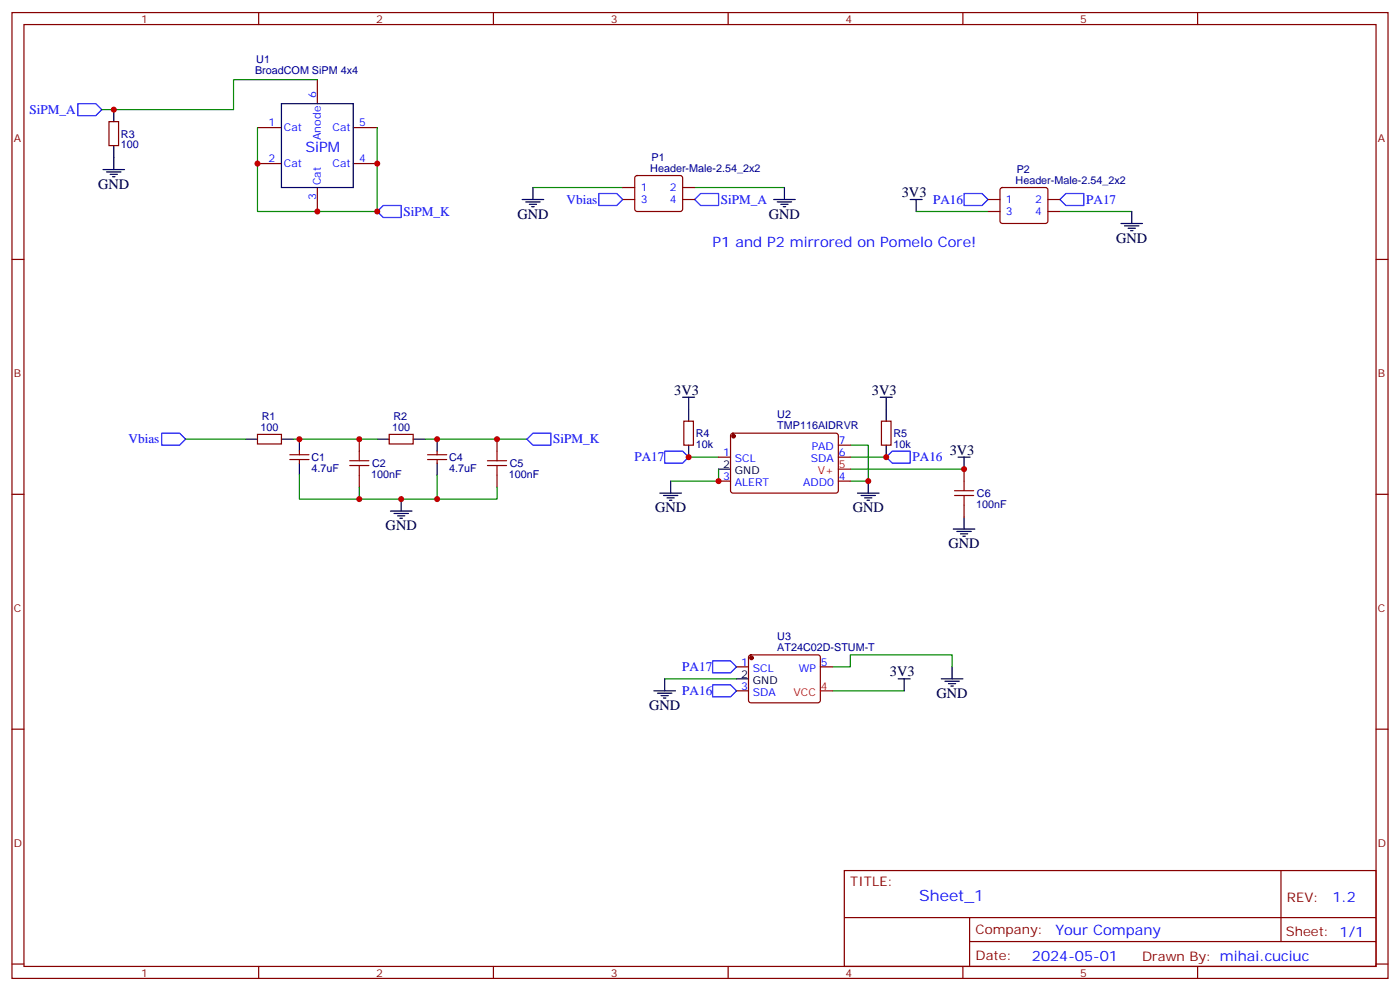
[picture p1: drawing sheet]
<svg xmlns="http://www.w3.org/2000/svg" width="412mm" height="292mm" viewBox="0 0 412 292" stroke-linecap="round" stroke-linejoin="round" font-family="sans-serif">
<g fill="none" stroke="#870000" stroke-width=".35">
<path d="M3.5 3.7h405.4v284.3h-405.4zM7.1 7.2h398.2v277.3h-398.2zM76.2 3.7v3.5M145.3 3.7v3.5M214.5 3.7v3.5M283.6 3.7v3.5M352.8 3.7v3.5M32.1 35.8h2.8v7.1h-2.8zM75.8 37.6h7.1M93.5 23.5v7M104.1 37.6h7M75.8 48.2h7.1"/>
<path d="M93.5 55.2v7.1M104.1 48.2h7M183.4 58.7h3.6M183.4 55.2h3.6M187.2 51.9l.5-.2h12.7l.5 .2 .2 .5-.1 9.4-.6 .5-13-.1-.4-.6v-9.2zM201.1 58.7h3.5M201.1 55.2h3.5M291 58.7h3.6M294.8 55.4l.5-.2h12.7l.5 .2 .2 .5-.1 9.5-.6 .4-13-.1-.4-.6v-9.2zM308.7 58.7h3.5M3.5 76.4h3.6M291 62.3h3.6"/>
<path d="M308.7 62.3h3.5M405.3 76.4h3.6M75.8 127.9h7.1v2.8h-7.1zM85.4 135.3h5.6M85.4 133.9h5.6M88.2 132.8v1.1M88.2 135.3v1M105.8 129.3v3.5M105.8 139.9v3.5M114.7 127.9h7v2.8h-7zM125.9 135.3h5.7M125.9 133.9h5.7"/>
<path d="M128.8 132.8v1.1M128.8 135.3v1M146.4 129.3v3.5M146.4 139.9v3.5M201.4 124h2.9v7.1h-2.9zM211.7 134.6h3.5M215.4 127.7l.5-.2 30.6 .1 .4 .6v16.5l-.7 .5-30.6-.1-.4-.6v-16.3zM246.9 131.1h3.6M246.9 134.6h3.6M259.6 124h2.9v7.1h-2.9zM284 138.1v3.5M3.5 145.5h3.6"/>
<path d="M211.7 141.6h3.5M246.9 141.6h3.6M284 148.7v3.5M405.3 145.5h3.6M217 196.3h3.5M220.7 193l.5-.2h20l.5 .7-.1 13-.7 .4-20-.1-.4-.6v-12.7zM241.7 196.3h3.5M3.5 214.7h3.6M217 203.4h3.5M405.3 214.7h3.6M248.7 256.3h156.6v28.2h-156.6zM377.3 256.3v20.9"/>
<path d="M248.7 270.1h156.5M285.6 277.2h119.6M285.6 270.1v14.2M3.5 283.8h3.6M76.2 284.5v3.5M145.3 284.5v3.5M214.5 284.5v3.5M283.6 284.5v3.5M352.8 284.5v3.5M405.3 283.8h3.6"/>
</g>
<path d="M22.9 30.5h5.3l1.8 1.8-1.8 1.7h-5.3zM176.4 57h5.3l1.7 1.7-1.7 1.8h-5.3zM204.6 58.7l1.8-1.7h5.3v3.5h-5.3zM284 57h5.3l1.7 1.7-1.7 1.8h-5.3zM312.2 58.7l1.8-1.7h5.3v3.5h-5.3zM111.1 62.3l1.8-1.8h5.3v3.5h-5.3zM47.6 127.5h5.3l1.8 1.8-1.8 1.8h-5.3zM155.2 129.3l1.8-1.8h5.3v3.6h-5.3zM195.8 132.8h5.3l1.7 1.8-1.7 1.7h-5.3zM262.8 132.8h5.3v3.5h-5.3l-1.7-1.7zM209.9 194.6h5.3l1.8 1.7-1.8 1.8h-5.3zM209.9 201.6h5.3l1.8 1.8-1.8 1.7h-5.3z" fill="none" stroke="#00f" stroke-width=".35"/>
<g fill="none" stroke="#000" stroke-width=".35">
<path d="M33.5 32.3v3.5M82.9 30.5h21.2v24.7h-21.2zM30.3 49.9h6.4M31.4 50.6h4.2M32.5 51.3h2.1M33.2 52h.7M33.5 42.9v7M153.8 58.7h6.4M154.9 59.4h4.2M157 55.2v3.5M227.9 58.7h6.3M229 59.4h4.2"/>
<path d="M231.1 55.2v3.5M268.1 58.7h3.5M269.9 58.7v3.6M155.9 60.1h2.1M156.6 60.9h.7M230 60.1h2.1M230.7 60.9h.7M330.2 65.8h6.3M331.3 66.5h4.2M332.3 67.2h2.1M333 67.9h.7M333.4 62.3v3.5"/>
<path d="M201.1 116.9h3.5M202.8 116.9v7.1M259.3 116.9h3.5M261.1 116.9v7.1M72.3 129.3h3.5M82.9 129.3h3.5M88.2 129.3v3.5M88.2 136.3v3.6M111.1 129.3h3.6M121.7 129.3h3.5M128.8 129.3v3.5M128.8 136.3v3.6"/>
<path d="M202.8 131.1v3.5M211.7 138.1h3.5M261.1 131.1v3.5M282.2 134.6h3.6M284 134.6v3.5M115 150.5h6.4M116.1 151.2h4.2M117.1 151.9h2.1M117.8 152.6h.7M118.2 146.9v3.6M194.4 145.2h6.3M195.4 145.9h4.3"/>
<path d="M196.5 146.6h2.1M197.2 147.3h.7M197.6 141.6v3.6M252.6 145.2h6.3M253.6 145.9h4.3M254.7 146.6h2.1M255.4 147.3h.7M255.8 141.6v3.6M280.8 155.8h6.4M281.9 156.5h4.2M282.9 157.2h2.1M283.6 157.9h.7"/>
<path d="M284 152.2v3.6M195.8 199.8v3.6M217 199.8h3.5M264.6 199.8h3.5M266.3 199.8v3.6M277.3 199.8h6.3M280.5 196.3v3.5M192.6 203.4h6.4M193.7 204.1h4.2M194.7 204.8h2.1M195.4 205.5h.7M278.3 200.6h4.3"/>
<path d="M279.4 201.3h2.1M280.1 202h.7"/>
</g>
<g fill="none" stroke="#008700" stroke-width=".35">
<path d="M75.8 37.6v24.7h35.3v-24.7M93.5 23.5h-24.7v8.8h-38.8M157 55.2h26.4M204.6 55.2h26.5M269.9 62.3h21.1M312.2 62.3h21.2M54.7 129.3h17.6M86.4 129.3h24.7M88.2 139.9v7h58.2v-3.5M125.2 129.3h30M128.8 139.9v7M202.8 134.6h8.9"/>
<path d="M211.7 138.1v3.5h-14.1M250.5 131.1h5.3v10.5h-5.3M250.5 138.1h33.5M250.5 134.6h10.6M105.8 143.4v3.5M195.8 199.8h21.2M245.2 196.3h5.3v-3.5h30v3.5M245.2 203.4h21.1"/>
</g>
<path d="M103 137.1h5.7M103 135.6h5.7M105.8 132.8v2.8M105.8 137.1v2.8M143.6 137.1h5.6M143.6 135.6h5.6M146.4 132.8v2.8M146.4 137.1v2.8M281.2 145.9h5.6M281.2 144.5h5.6M284 141.6v2.9M284 145.9v2.8" fill="none" stroke="#a10000" stroke-width=".35"/>
<g fill="#870000" stroke="#870000" stroke-width=".35">
<circle cx="221.4" cy="193.7" r=".53"/>
<circle cx="216.1" cy="128.4" r=".53"/>
</g>
<path d="M246.9 138.1h3.6M241.7 203.4h3.5" fill="none" stroke="#f00" stroke-width=".35"/>
<g fill="#c00">
<circle cx="75.8" cy="48.2" r=".88"/>
<circle cx="93.5" cy="62.3" r=".88"/>
<circle cx="111.1" cy="48.2" r=".88"/>
<circle cx="111.1" cy="62.3" r=".88"/>
<circle cx="33.5" cy="32.3" r=".88"/>
<circle cx="261.1" cy="134.6" r=".88"/>
<circle cx="202.8" cy="134.6" r=".88"/>
<circle cx="284" cy="138.1" r=".88"/>
<circle cx="255.8" cy="141.6" r=".88"/>
<circle cx="211.7" cy="141.6" r=".88"/>
<circle cx="118.2" cy="146.9" r=".88"/>
<circle cx="128.8" cy="129.3" r=".88"/>
<circle cx="88.2" cy="129.3" r=".88"/>
<circle cx="105.8" cy="129.3" r=".88"/>
<circle cx="105.8" cy="146.9" r=".88"/>
<circle cx="128.8" cy="146.9" r=".88"/>
<circle cx="146.4" cy="129.3" r=".88"/>
</g>
<text font-size="4.6" fill="#00f" x="270.8" y="265.3">Sheet_1</text>
<g font-size="4.2" fill="#00f">
<text x="90" y="44.6">SiPM</text>
<text x="209.9" y="72.8">P1 and P2 mirrored on Pomelo Core!</text>
<text x="392.5" y="265.6">1.2</text>
<text x="310.9" y="275.1">Your Company</text>
<text x="304" y="282.9">2024-05-01</text>
</g>
<g font-size="4.2">
<text x="28.9" y="55.6">GND</text>
<text x="265.6" y="58">3V3</text>
<text x="152.4" y="64.4">GND</text>
<text x="226.5" y="64.4">GND</text>
<text x="328.8" y="71.4">GND</text>
<text x="198.6" y="116.2">3V3</text>
<text x="256.8" y="116.2">3V3</text>
<text x="279.8" y="133.9">3V3</text>
<text x="193" y="150.8">GND</text>
<text x="251.2" y="150.8">GND</text>
<text x="113.6" y="156.1">GND</text>
<text x="279.4" y="161.4">GND</text>
<text x="262.1" y="199.1">3V3</text>
<text x="191.2" y="209">GND</text>
<text x="275.9" y="205.5">GND</text>
</g>
<g font-size="3.9" fill="#00f">
<text x="8.7" y="33.5">SiPM_A</text>
<text x="212.4" y="60">SiPM_A</text>
<text x="274.9" y="59.9">PA16</text>
<text x="118.9" y="63.6">SiPM_K</text>
<text x="166.9" y="60">Vbias</text>
<text x="320" y="60.1">PA17</text>
<text x="37.9" y="130.6">Vbias</text>
<text x="163" y="130.5">SiPM_K</text>
<text x="186.9" y="135.7">PA17</text>
<text x="268.8" y="135.9">PA16</text>
<text x="201" y="197.4">PA17</text>
<text x="201" y="204.7">PA16</text>
</g>
<g font-size="3.9" fill="#800">
<text x="250.5" y="260.9">TITLE:</text>
<text x="379.1" y="265.6">REV:</text>
<text x="287.4" y="275.1">Company:</text>
<text x="378.7" y="275.7">Sheet: 1/1</text>
<text x="287.4" y="282.8">Date:</text>
<text x="336.4" y="282.8">Drawn By: mihai.cuciuc</text>
</g>
<g font-size="3.2" fill="#800">
<text x="41.6" y="6.7">1</text>
<text x="110.8" y="6.7">2</text>
<text x="179.9" y="6.7">3</text>
<text x="249.1" y="6.7">4</text>
<text x="318.2" y="6.7">5</text>
<text x="4.1" y="41.8">A</text>
<text x="405.9" y="41.8">A</text>
<text x="4.1" y="110.9">B</text>
<text x="405.9" y="110.9">B</text>
<text x="4.1" y="180.1">C</text>
<text x="405.9" y="180.1">C</text>
<text x="4.1" y="249.2">D</text>
<text x="405.9" y="249.2">D</text>
<text x="41.6" y="287.5">1</text>
<text x="110.8" y="287.5">2</text>
<text x="179.9" y="287.5">3</text>
<text x="249.1" y="287.5">4</text>
<text x="318.2" y="287.5">5</text>
</g>
<g font-size="3.2" fill="#000080">
<text x="75.1" y="21.7">BroadCOM SiPM 4x4</text>
<text x="75.5" y="18.5">U1</text>
<text x="35.6" y="40.5">R3</text>
<text x="35.6" y="43.7">100</text>
<text x="191.9" y="47.4">P1</text>
<text x="191.6" y="50.6">Header-Male-2.54_2x2</text>
<text x="299.5" y="51">P2</text>
<text x="299.2" y="54.2">Header-Male-2.54_2x2</text>
<text x="77.1" y="123.6">R1</text>
<text x="115.9" y="123.6">R2</text>
<text x="229" y="123.1">U2</text>
<text x="76.7" y="126.8">100</text>
<text x="115.5" y="126.8">100</text>
<text x="205" y="131.9">10k</text>
<text x="205" y="128.7">R4</text>
<text x="229" y="126.3">TMP116AIDRVR</text>
<text x="263.2" y="131.9">10k</text>
<text x="263.2" y="128.7">R5</text>
<text x="91.7" y="135.7">C1</text>
<text x="109.6" y="137.5">C2</text>
<text x="132.3" y="135.7">C4</text>
<text x="150.2" y="137.5">C5</text>
<text x="91.7" y="138.9">4.7uF</text>
<text x="109.4" y="140.7">100nF</text>
<text x="132.3" y="138.9">4.7uF</text>
<text x="149.9" y="140.7">100nF</text>
<text x="287.5" y="149.5">100nF</text>
<text x="287.8" y="146.3">C6</text>
<text x="229" y="191.6">AT24C02D-STUM-T</text>
<text x="229" y="188.4">U3</text>
</g>
<g font-size="3.2" fill="#00f">
<text x="93.1" y="28.8" transform="rotate(-90 93.1 28.8)">6</text>
<text x="79.1" y="37.2">1</text>
<text x="83.6" y="38.6">Cat</text>
<text x="94.5" y="41.2" transform="rotate(-90 94.5 41.2)">Anode</text>
<text x="98" y="38.6">Cat</text>
<text x="105.8" y="37.2">5</text>
<text x="79.1" y="47.8">2</text>
<text x="105.8" y="47.8">4</text>
<text x="83.6" y="49.2">Cat</text>
<text x="98" y="49.2">Cat</text>
<text x="93.1" y="59" transform="rotate(-90 93.1 59)">3</text>
<text x="94.5" y="54.5" transform="rotate(-90 94.5 54.5)">Cat</text>
<text x="188.7" y="56.3">1</text>
<text x="188.7" y="59.8">3</text>
<text x="197.3" y="56.3">2</text>
<text x="197.3" y="59.8">4</text>
<text x="296.3" y="59.8">1</text>
<text x="304.9" y="59.8">2</text>
<text x="296.3" y="63.3">3</text>
<text x="304.9" y="63.3">4</text>
<text x="247.1" y="130.7">7</text>
<text x="213" y="134.2">1</text>
<text x="216.5" y="136">SCL</text>
<text x="238.9" y="136">SDA</text>
<text x="239.1" y="132.5">PAD</text>
<text x="247.1" y="134.2">6</text>
<text x="213" y="141.3">3</text>
<text x="216.5" y="143.1">ALERT</text>
<text x="236.6" y="143.1">ADD0</text>
<text x="247.1" y="141.3">4</text>
<text x="218.3" y="196">1</text>
<text x="221.8" y="197.7">SCL</text>
<text x="235.3" y="197.7">WP</text>
<text x="241.8" y="196">5</text>
<text x="218.3" y="203">3</text>
<text x="221.8" y="204.8">SDA</text>
</g>
<g font-size="3.2">
<text x="213" y="137.8">2</text>
<text x="216.5" y="139.5">GND</text>
<text x="218.3" y="199.5">2</text>
<text x="221.8" y="201.3">GND</text>
</g>
<g font-size="3.2" fill="#f00">
<text x="247.1" y="137.8">5</text>
<text x="240.9" y="139.5">V+</text>
<text x="241.8" y="203">4</text>
<text x="233.7" y="204.8">VCC</text>
</g>
</svg>
